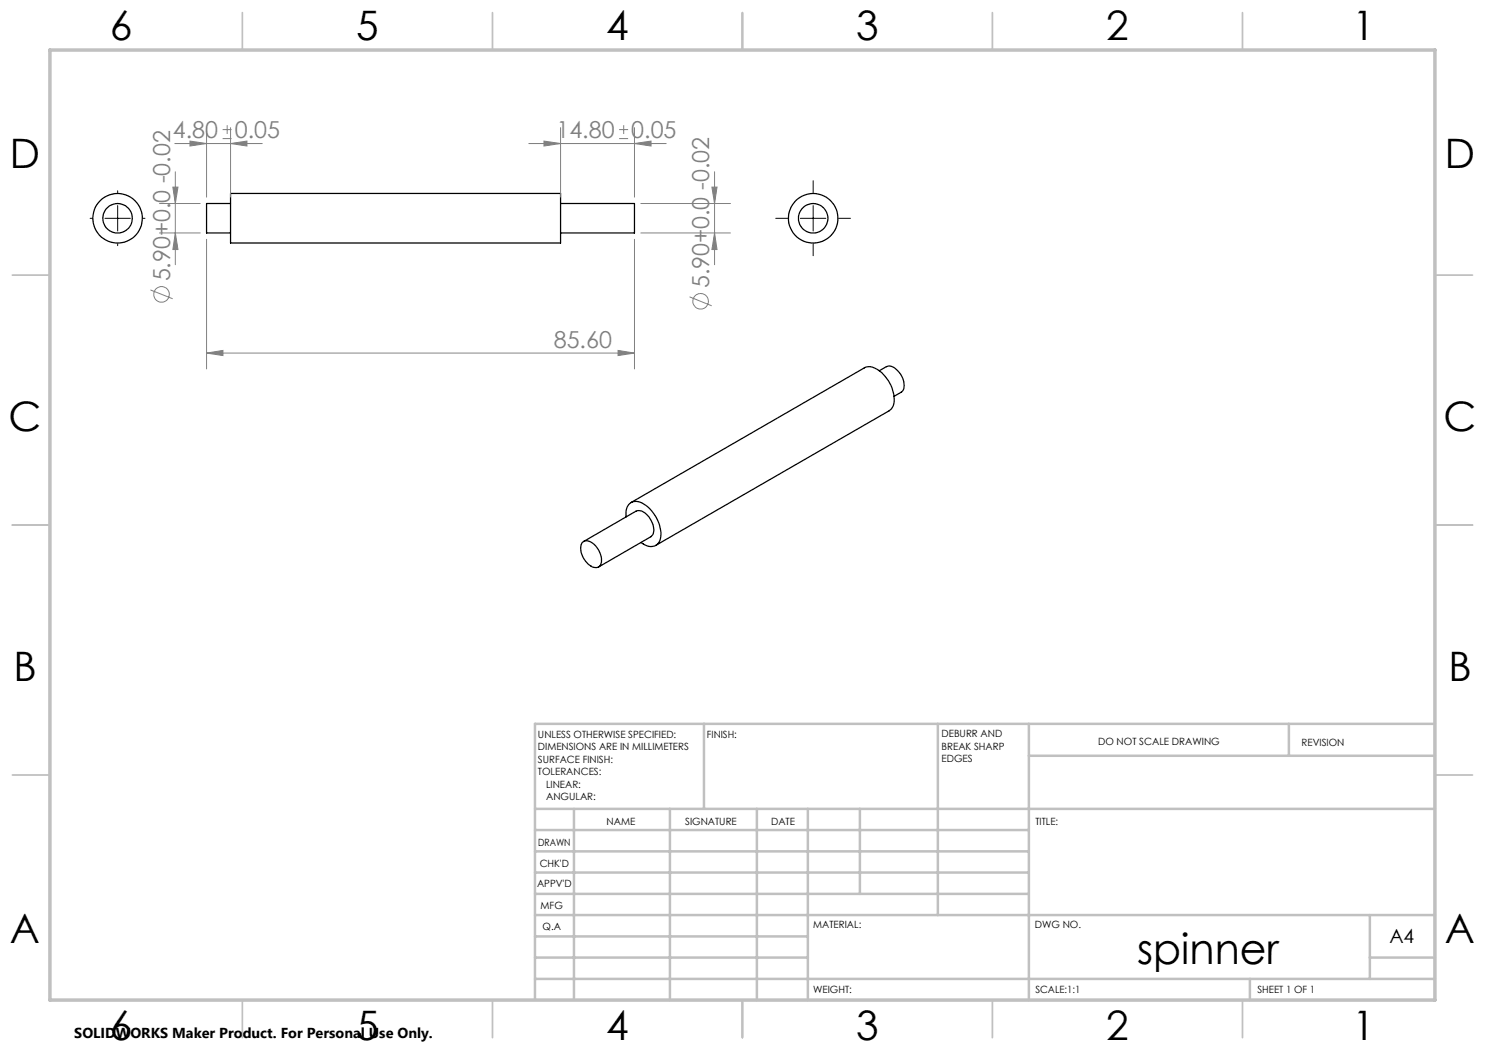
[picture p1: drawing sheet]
<svg xmlns="http://www.w3.org/2000/svg" width="297mm" height="210mm" viewBox="0 0 297 210" stroke-linecap="round" stroke-linejoin="round" font-family="sans-serif">
<g fill="none" stroke="#000" stroke-width=".25">
<path d="M46.1 38.7h66v9.9h-66zM46.1 40.7h-4.8v5.9h4.8M112.1 40.7h14.8v5.9h-14.8M175.9 74.1l1.4-.8a1.89 1.89 0 0 1 2.3 .9 3.5 3.5 0 0 1 .9 4l-1.7 1.1M116.5 108.5a1.63 1.63 0 0 1 2.3 .4 4 4 0 0 1 1.3 4.1 1.35 1.35 0 0 1-2.2 .1 3.8 3.8 0 0 1-1.4-4.6zM116.7 108.3l10.5-6.1a2.02 2.02 0 0 1 2.3 .9 3.5 3.5 0 0 1 .9 4l-10.7 6.3M125.2 103.4a2.36 2.36 0 0 1 1.8-3.1 5.4 5.4 0 0 1 4.3 3.2 4.9 4.9 0 0 1 .3 5.2 2.33 2.33 0 0 1-3.3-.1l-.1-.1M126.2 100.5l46.7-26.9a2.61 2.61 0 0 1 3 .6 7 7 0 0 1 2.7 7l-.3 .6-.5 .4-46.6 26.9"/>
<circle cx="23.5" cy="43.6" r="5"/>
<circle cx="23.5" cy="43.7" r="2.96"/>
<circle cx="162.6" cy="43.7" r="2.95"/>
<circle cx="162.6" cy="43.6" r="5"/>
</g>
<g fill="none" stroke="#808080" stroke-width=".2">
<path d="M34.6 37.4h1l-.5 3.3zM35 28.7h17.5M35.1 34.4v18.5M38 28.2l3.3 .5-3.3 .5zM41.3 25.5v13.9M44.5 27.7h1.8M44.5 25.9h1.8M45.4 25v1.8M46.1 28.7l3.3-.5v1zM46.1 25.5v13.9M105.8 28.7h27.4M108.8 28.2l3.3 .5-3.3 .5z"/>
<path d="M112.1 25.5v13.9M123.8 27.7h1.8M123.8 25.9h1.8M124.7 25v1.8M126.9 28.7l3.3-.5v1zM126.9 25.5v13.9M142.4 37.4h1l-.5 3.3zM142.9 34.4v18.5M30.1 58l4.4 1.8M31.9 40.7h8.1M31.9 46.6h8.1M35.1 46.6l.5 3.3h-1z"/>
<path d="M41.3 47.9v25.9M126.9 47.9v25.9M128.2 40.7h17.9M128.2 46.6h17.9M137.9 59.4l4.4 1.8M142.9 46.6l.5 3.3h-1zM41.3 70.6l3.3-.5v1zM41.3 70.6h85.6M123.6 70.1l3.3 .5-3.3 .5z"/>
<circle cx="32.3" cy="58.9" r="1.55"/>
<circle cx="140.1" cy="60.2" r="1.55"/>
</g>
<path d="M23.5 38.2v.4M162.6 36.2v2.4M18 43.7h.5M21 43.7h5.1M23.5 41.1v5.1M23.5 48.7v.4M28.6 43.7h.4M155.2 43.7h2.4M160.1 43.7h5.1M162.6 41.1v5.1M162.6 48.7v2.4M167.7 43.7h2.4" fill="none" stroke="#000" stroke-width=".2"/>
<g fill="none" stroke="#c0c0c0" stroke-width=".35">
<path d="M48.5 2.5v7.5M98.5 2.5v7.5M148.5 2.5v7.5M198.5 2.5v7.5M248.5 2.5v7.5M2.5 55h7.5M287 55h7.5M2.5 105h7.5M287 105h7.5M2.5 155h7.5M287 155h7.5M48.5 200v7.5"/>
<path d="M98.5 200v7.5M148.5 200v7.5M198.5 200v7.5M248.5 200v7.5"/>
</g>
<g fill="none" stroke="#c0c0c0" stroke-width=".5">
<path d="M140.8 144.8v17M187.6 144.8v38.2M205.8 144.8v55.2M205.8 151.2h81.2M257.8 144.8v6.4M287 144.8h-180v55.2M107 161.8h180M107 178.8h98.8M107 174.5h98.8M107 170.3h98.8M107 166h98.8M114.8 161.8v38.2"/>
<path d="M134 161.8v38.2M151.4 161.8v38.2M161.6 161.8v38.2M172 161.8v17M107 195.8h180M107 191.5h54.6M107 187.3h54.6M107 183h180M250 195.8v4.2M274 191.5h13M274 183v12.8"/>
</g>
<path d="M10 10h277v190h-277z" fill="none" stroke="#c0c0c0" stroke-width=".7"/>
<g fill="#808080">
<path d="M46.1 28.7l3.3-.5v1zM38 28.2l3.3 .5-3.3 .5zM126.9 28.7l3.3-.5v1zM108.8 28.2l3.3 .5-3.3 .5z"/>
<path d="M41.3 70.6l3.3-.5v1zM123.6 70.1l3.3 .5-3.3 .5z"/>
<path d="M34.6 37.4h1l-.5 3.3zM35.1 46.6l.5 3.3h-1zM142.4 37.4h1l-.5 3.3zM142.9 46.6l.5 3.3h-1z"/>
</g>
<text font-size="8.5" x="227.4" y="192.7">spinner</text>
<g font-size="8.1">
<text x="22" y="8">6</text>
<text x="71.2" y="8">5</text>
<text x="121.2" y="8">4</text>
<text x="171.2" y="8">3</text>
<text x="221.2" y="8">2</text>
<text x="270.5" y="8">1</text>
<text x="2" y="33.6">D</text>
<text x="289" y="33.6">D</text>
<text x="1.7" y="86.1">C</text>
<text x="288.7" y="86.1">C</text>
<text x="2.7" y="136.1">B</text>
<text x="289.7" y="136.1">B</text>
<text x="2" y="188.6">A</text>
<text x="289" y="188.6">A</text>
<text x="22" y="208">6</text>
<text x="71.2" y="208">5</text>
<text x="121.2" y="208">4</text>
<text x="171.2" y="208">3</text>
<text x="221.2" y="208">2</text>
<text x="270.5" y="208">1</text>
</g>
<g font-size="4.7" fill="#808080">
<text x="34.6" y="27.6">4.80</text>
<text x="47" y="27.6">0.05</text>
<text x="111.3" y="27.6">14.80</text>
<text x="126.3" y="27.6">0.05</text>
<text x="34" y="56.3" transform="rotate(-90 34 56.3)">5.90+0.0 -0.02</text>
<text x="141.9" y="57.7" transform="rotate(-90 141.9 57.7)">5.90+0.0 -0.02</text>
<text x="110.7" y="69.6">85.60</text>
</g>
<text font-size="3.9" x="277.9" y="188.5">A4</text>
<text font-size="2.9" x="14.9" y="207.6">SOLIDWORKS Maker Product. For Personal Use Only.</text>
<g font-size="2">
<text x="107.6" y="147.6">UNLESS OTHERWISE SPECIFIED:</text>
<text x="141.4" y="147.6">FINISH:</text>
<text x="188.3" y="147.5">DEBURR AND</text>
<text x="188.3" y="150">BREAK SHARP</text>
<text x="219.6" y="149">DO NOT SCALE DRAWING</text>
<text x="260.3" y="149.2">REVISION</text>
<text x="107.6" y="150.1">DIMENSIONS ARE IN MILLIMETERS</text>
<text x="107.6" y="152.6">SURFACE FINISH:</text>
<text x="107.6" y="155.1">TOLERANCES:</text>
<text x="188.3" y="152.5">EDGES</text>
<text x="109.2" y="157.6">LINEAR:</text>
<text x="109.2" y="160.1">ANGULAR:</text>
<text x="121.3" y="165">NAME</text>
<text x="137" y="164.9">SIGNATURE</text>
<text x="154.2" y="164.9">DATE</text>
<text x="207.1" y="164.9">TITLE:</text>
<text x="107.6" y="169.1">DRAWN</text>
<text x="107.9" y="173.3">CHK'D</text>
<text x="107.4" y="177.4">APPV'D</text>
<text x="108.1" y="181.8">MFG</text>
<text x="108.5" y="186">Q.A</text>
<text x="162.6" y="185.5">MATERIAL:</text>
<text x="207" y="185.5">DWG NO.</text>
<text x="162.6" y="198.5">WEIGHT:</text>
<text x="207.1" y="198.6">SCALE:1:1</text>
<text x="251.5" y="198.6">SHEET 1 OF 1</text>
</g>
</svg>
